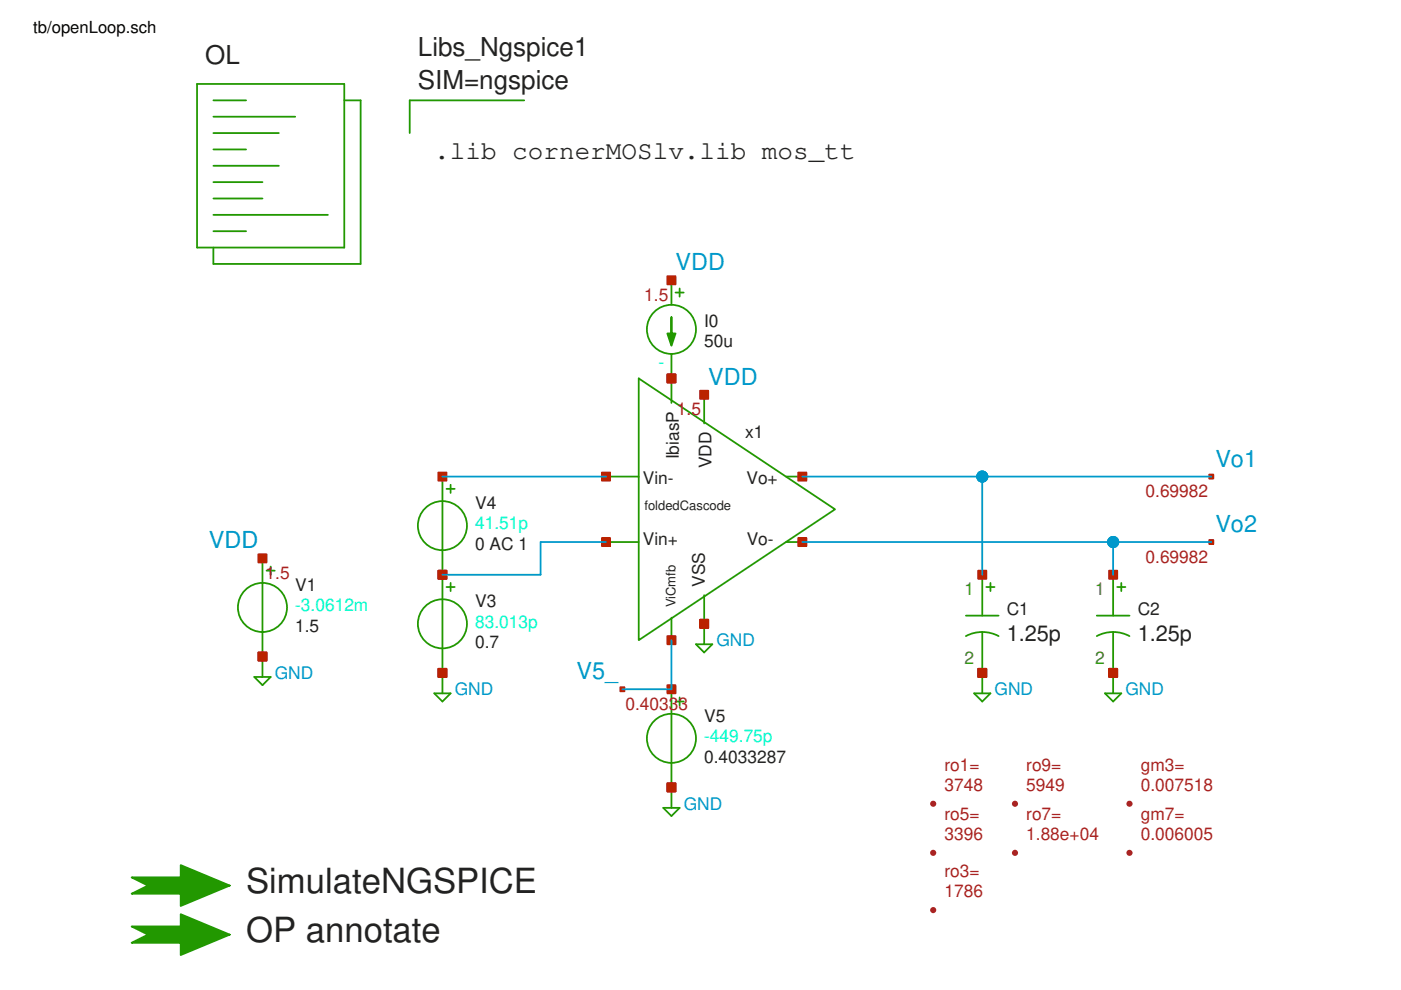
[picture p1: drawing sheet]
<svg xmlns="http://www.w3.org/2000/svg" width="297mm" height="210mm" viewBox="0 0 297 210" stroke-linecap="round" stroke-linejoin="round" font-family="sans-serif">
<path d="M27.9 186h10.4v-2.6l10.4 4.4-10.4 4.3v-2.6h-10.4l3.5-1.7z" fill="#229800"/>
<path d="M27.9 186h10.4v-2.6l10.4 4.4-10.4 4.3v-2.6h-10.4l3.5-1.7z" fill="none" stroke="#229800" stroke-width=".38"/>
<path d="M27.9 196.4h10.4v-2.6l10.4 4.4-10.4 4.3v-2.6h-10.4l3.5-1.7z" fill="#229800"/>
<g fill="none" stroke="#229800" stroke-width=".38">
<path d="M111.1 21.3h-24.2v6.9M142.4 59.4v5.2M142.4 75v10.4M143.2 62h1.8M144.1 61.2v1.7M135.4 80.2l41.6 27.8-41.6 27.7zM149.3 83.7v6.1M55.6 118.4v25.1M93.8 101v46M94.7 103.7h1.7M95.5 102.8v1.7M128.5 101h6.9"/>
<path d="M128.5 114.9h6.9M166.6 101h3.5M166.6 114.9h3.5M56.5 121h1.8M57.4 120.1v1.8M94.7 124.5h1.7M95.5 123.6v1.7M142.4 131v4.7M147.6 136.6h3.4l-1.7 1.7zM149.3 126.2v10.4M204.8 134.9a7.4 7.4 0 0 1 6.9 0M204.8 130.5h6.9"/>
<path d="M208.3 121.9v8.6M208.3 134v13M209.1 124.5h1.8M210 123.6v1.7M232.5 134.9a7.4 7.4 0 0 1 7 0M232.5 130.5h7M236 121.9v8.6M236 134v13M236.9 124.5h1.7M237.7 123.6v1.7M53.9 143.5h3.5l-1.8 1.8zM92.1 147h3.4l-1.7 1.7z"/>
<path d="M142.4 146.1v25.2M143.2 148.7h1.8M144.1 147.9v1.7M206.5 147h3.5l-1.7 1.7zM234.3 147h3.4l-1.7 1.7zM140.6 171.3h3.5l-1.7 1.7zM27.9 196.4h10.4v-2.6l10.4 4.4-10.4 4.3v-2.6h-10.4l3.5-1.7z"/>
<circle cx="93.8" cy="111.5" r="5.2"/>
<circle cx="55.7" cy="128.8" r="5.2"/>
<circle cx="93.8" cy="132.3" r="5.2"/>
<circle cx="142.4" cy="156.5" r="5.2"/>
</g>
<path d="M142.4 67.2v3.5h.8l-.8 2.6-.9-2.6h.9z" fill="#229800"/>
<g fill="none" stroke="#229800" stroke-width=".38">
<path d="M41.8 17.8h31.2v34.7h-31.2zM45.2 28.2h13.9M45.2 31.7h7M45.2 35.1h13.9M45.2 38.6h10.4M45.2 24.7h17.4M45.2 21.3h7M73 21.3h3.5v34.7h-31.3v-3.5M45.2 42.1h10.4M45.2 45.6h24.3M45.2 49h7M142.4 67.2v3.5h.8l-.8 2.6-.9-2.6h.9z"/>
<circle cx="142.4" cy="69.8" r="5.2"/>
</g>
<path d="M148.4 82.8h1.8v1.8h-1.8z" fill="none" stroke="#ba2200" stroke-width=".38"/>
<path d="M148.4 82.8h1.8v1.8h-1.8z" fill="#ba2200"/>
<path d="M148.4 131.4h1.8v1.7h-1.8z" fill="none" stroke="#ba2200" stroke-width=".38"/>
<path d="M148.4 131.4h1.8v1.7h-1.8z" fill="#ba2200"/>
<path d="M141.5 134.9h1.7v1.7h-1.7z" fill="none" stroke="#ba2200" stroke-width=".38"/>
<path d="M141.5 134.9h1.7v1.7h-1.7z" fill="#ba2200"/>
<path d="M141.5 79.4h1.7v1.7h-1.7z" fill="none" stroke="#ba2200" stroke-width=".38"/>
<path d="M141.5 79.4h1.7v1.7h-1.7z" fill="#ba2200"/>
<path d="M169.2 100.2h1.8v1.7h-1.8z" fill="none" stroke="#ba2200" stroke-width=".38"/>
<path d="M169.2 100.2h1.8v1.7h-1.8z" fill="#ba2200"/>
<path d="M169.2 114.1h1.8v1.7h-1.8z" fill="none" stroke="#ba2200" stroke-width=".38"/>
<path d="M169.2 114.1h1.8v1.7h-1.8z" fill="#ba2200"/>
<path d="M127.6 100.2h1.8v1.7h-1.8z" fill="none" stroke="#ba2200" stroke-width=".38"/>
<path d="M127.6 100.2h1.8v1.7h-1.8z" fill="#ba2200"/>
<path d="M127.6 114.1h1.8v1.7h-1.8z" fill="none" stroke="#ba2200" stroke-width=".38"/>
<path d="M127.6 114.1h1.8v1.7h-1.8z" fill="#ba2200"/>
<path d="M54.8 117.5h1.7v1.8h-1.7z" fill="none" stroke="#ba2200" stroke-width=".38"/>
<path d="M54.8 117.5h1.7v1.8h-1.7z" fill="#ba2200"/>
<path d="M54.8 138.3h1.7v1.8h-1.7z" fill="none" stroke="#ba2200" stroke-width=".38"/>
<path d="M54.8 138.3h1.7v1.8h-1.7z" fill="#ba2200"/>
<path d="M54.8 138.3h1.7v1.8h-1.7z" fill="none" stroke="#ba2200" stroke-width=".38"/>
<path d="M54.8 138.3h1.7v1.8h-1.7z" fill="#ba2200"/>
<path d="M55.2 118h.9v.8h-.9z" fill="none" stroke="#ba2200" stroke-width=".38"/>
<path d="M55.2 118h.9v.8h-.9z" fill="#ba2200"/>
<path d="M148.9 83.3h.8v.8h-.8z" fill="none" stroke="#ba2200" stroke-width=".38"/>
<path d="M148.9 83.3h.8v.8h-.8z" fill="#ba2200"/>
<path d="M148.4 131.4h1.8v1.7h-1.8z" fill="none" stroke="#ba2200" stroke-width=".38"/>
<path d="M148.4 131.4h1.8v1.7h-1.8z" fill="#ba2200"/>
<path d="M256.4 100.6h.9v.9h-.9z" fill="none" stroke="#ba2200" stroke-width=".38"/>
<path d="M256.4 100.6h.9v.9h-.9z" fill="#ba2200"/>
<path d="M256.4 114.5h.9v.9h-.9z" fill="none" stroke="#ba2200" stroke-width=".38"/>
<path d="M256.4 114.5h.9v.9h-.9z" fill="#ba2200"/>
<path d="M92.9 121h1.8v1.7h-1.8z" fill="none" stroke="#ba2200" stroke-width=".38"/>
<path d="M92.9 121h1.8v1.7h-1.8z" fill="#ba2200"/>
<path d="M92.9 141.8h1.8v1.7h-1.8z" fill="none" stroke="#ba2200" stroke-width=".38"/>
<path d="M92.9 141.8h1.8v1.7h-1.8z" fill="#ba2200"/>
<path d="M92.9 141.8h1.8v1.7h-1.8z" fill="none" stroke="#ba2200" stroke-width=".38"/>
<path d="M92.9 141.8h1.8v1.7h-1.8z" fill="#ba2200"/>
<path d="M92.9 100.2h1.8v1.7h-1.8z" fill="none" stroke="#ba2200" stroke-width=".38"/>
<path d="M92.9 100.2h1.8v1.7h-1.8z" fill="#ba2200"/>
<path d="M92.9 121h1.8v1.7h-1.8z" fill="none" stroke="#ba2200" stroke-width=".38"/>
<path d="M92.9 121h1.8v1.7h-1.8z" fill="#ba2200"/>
<path d="M207.4 121h1.7v1.7h-1.7z" fill="none" stroke="#ba2200" stroke-width=".38"/>
<path d="M207.4 121h1.7v1.7h-1.7z" fill="#ba2200"/>
<path d="M207.4 141.8h1.7v1.7h-1.7z" fill="none" stroke="#ba2200" stroke-width=".38"/>
<path d="M207.4 141.8h1.7v1.7h-1.7z" fill="#ba2200"/>
<path d="M235.1 121h1.8v1.7h-1.8z" fill="none" stroke="#ba2200" stroke-width=".38"/>
<path d="M235.1 121h1.8v1.7h-1.8z" fill="#ba2200"/>
<path d="M235.1 141.8h1.8v1.7h-1.8z" fill="none" stroke="#ba2200" stroke-width=".38"/>
<path d="M235.1 141.8h1.8v1.7h-1.8z" fill="#ba2200"/>
<path d="M207.4 141.8h1.7v1.7h-1.7z" fill="none" stroke="#ba2200" stroke-width=".38"/>
<path d="M207.4 141.8h1.7v1.7h-1.7z" fill="#ba2200"/>
<path d="M235.1 141.8h1.8v1.7h-1.8z" fill="none" stroke="#ba2200" stroke-width=".38"/>
<path d="M235.1 141.8h1.8v1.7h-1.8z" fill="#ba2200"/>
<path d="M141.5 145.3h1.7v1.7h-1.7z" fill="none" stroke="#ba2200" stroke-width=".38"/>
<path d="M141.5 145.3h1.7v1.7h-1.7z" fill="#ba2200"/>
<path d="M141.5 166.1h1.7v1.7h-1.7z" fill="none" stroke="#ba2200" stroke-width=".38"/>
<path d="M141.5 166.1h1.7v1.7h-1.7z" fill="#ba2200"/>
<path d="M141.5 166.1h1.7v1.7h-1.7z" fill="none" stroke="#ba2200" stroke-width=".38"/>
<path d="M141.5 166.1h1.7v1.7h-1.7z" fill="#ba2200"/>
<path d="M141.5 58.6h1.7v1.7h-1.7z" fill="none" stroke="#ba2200" stroke-width=".38"/>
<path d="M141.5 58.6h1.7v1.7h-1.7z" fill="#ba2200"/>
<path d="M141.5 79.4h1.7v1.7h-1.7z" fill="none" stroke="#ba2200" stroke-width=".38"/>
<path d="M141.5 79.4h1.7v1.7h-1.7z" fill="#ba2200"/>
<path d="M141.9 59h.9v.9h-.9z" fill="none" stroke="#ba2200" stroke-width=".38"/>
<path d="M141.9 59h.9v.9h-.9z" fill="#ba2200"/>
<path d="M131.5 145.7h.9v.9h-.9z" fill="none" stroke="#ba2200" stroke-width=".38"/>
<path d="M131.5 145.7h.9v.9h-.9z" fill="#ba2200"/>
<g fill="#a92222">
<path d="M197.4 170l.5-.2v.6v-.6a.65 .65 0 0 1 .6 .8 .65 .65 0 0 1-1 .4 .65 .65 0 0 1-.1-1z"/>
<path d="M197.4 180.4l.5-.2v.6v-.6a.65 .65 0 0 1 .6 .8 .65 .65 0 0 1-1 .4 .65 .65 0 0 1-.1-1z"/>
<path d="M197.4 192.5l.5-.2v.7v-.7a.65 .65 0 0 1 .6 .8 .65 .65 0 0 1-1 .4 .65 .65 0 0 1-.1-1z"/>
<path d="M214.7 180.4l.5-.2v.6v-.6a.65 .65 0 0 1 .6 .8 .65 .65 0 0 1-.9 .4 .65 .65 0 0 1-.2-1z"/>
<path d="M214.7 170l.5-.2v.6v-.6a.65 .65 0 0 1 .6 .8 .65 .65 0 0 1-.9 .4 .65 .65 0 0 1-.2-1z"/>
<path d="M239 170l.5-.2v.6v-.6a.65 .65 0 0 1 .6 .8 .65 .65 0 0 1-1 .4 .65 .65 0 0 1-.1-1z"/>
<path d="M239 180.4l.5-.2v.6v-.6a.65 .65 0 0 1 .6 .8 .65 .65 0 0 1-1 .4 .65 .65 0 0 1-.1-1z"/>
</g>
<path d="M93.8 101h34.7M128.5 114.9h-13.9v7h-20.8M170.1 114.9h86.7M170.1 101h86.7M208.3 101v20.9M236 114.9v7M142.4 135.7v10.4h-10.4" fill="none" stroke="#0098cb" stroke-width=".38"/>
<g fill="#0098cb">
<path d="M235.2 113.9a1.28 1.28 0 0 1 1.4-.1 1.28 1.28 0 0 1 .7 1.1h-1.3h1.3a1.28 1.28 0 0 1-1.9 1.2 1.28 1.28 0 0 1-.2-2.2z"/>
<path d="M207.2 100.3a1.28 1.28 0 0 1 1.5-.5 1.28 1.28 0 0 1 .8 1.2h-1.2h1.2a1.28 1.28 0 0 1-1.6 1.3 1.28 1.28 0 0 1-.7-2z"/>
</g>
<g font-size="7.4" fill="#222">
<text x="52.2" y="189.4">SimulateNGSPICE</text>
<text x="52.2" y="199.8">OP annotate</text>
</g>
<g font-size="5.5" fill="#222">
<text x="88.6" y="11.9">Libs_Ngspice1</text>
<text x="43.5" y="13.6">OL</text>
<text x="88.6" y="18.8">SIM=ngspice</text>
<text x="92.1" y="33.8">.lib cornerMOSlv.lib mos_tt</text>
</g>
<g font-size="5" fill="#0098cb">
<text x="143.2" y="57.3">VDD</text>
<text x="150.2" y="81.6">VDD</text>
<text x="257.7" y="98.9">Vo1</text>
<text x="257.7" y="112.8">Vo2</text>
<text x="44.3" y="116.3">VDD</text>
<text x="122.3" y="144">V5_</text>
</g>
<g font-size="4.6" fill="#222">
<text x="213.5" y="136">1.25p</text>
<text x="241.2" y="136">1.25p</text>
</g>
<g font-size="3.7" fill="#a92222">
<text x="136.6" y="63.8">1.5</text>
<text x="143.5" y="88.1">1.5</text>
<text x="242.9" y="105.4">0.69982</text>
<text x="242.9" y="119.3">0.69982</text>
<text x="56.3" y="122.7">1.5</text>
<text x="132.6" y="150.5">0.40333</text>
<text x="200.2" y="163.5">ro1=</text>
<text x="200.2" y="167.7">3748</text>
<text x="217.6" y="163.5">ro9=</text>
<text x="217.6" y="167.7">5949</text>
<text x="241.9" y="163.5">gm3=</text>
<text x="241.9" y="167.7">0.007518</text>
<text x="200.2" y="173.9">ro5=</text>
<text x="217.6" y="173.9">ro7=</text>
<text x="241.9" y="173.9">gm7=</text>
<text x="200.2" y="178.1">3396</text>
<text x="217.6" y="178.1">1.88e+04</text>
<text x="241.9" y="178.1">0.006005</text>
<text x="200.2" y="186">ro3=</text>
<text x="200.2" y="190.2">1786</text>
</g>
<g font-size="3.7" fill="#222">
<text x="149.3" y="69.3">I0</text>
<text x="149.3" y="73.6">50u</text>
<text x="158" y="92.9">x1</text>
<text x="143.9" y="97.4" transform="rotate(-90 143.9 97.4)">IbiasP</text>
<text x="150.9" y="99.3" transform="rotate(-90 150.9 99.3)">VDD</text>
<text x="100.7" y="107.9">V4</text>
<text x="136.3" y="102.6">Vin-</text>
<text x="158.3" y="102.6">Vo+</text>
<text x="100.7" y="116.6">0 AC 1</text>
<text x="136.3" y="115.6">Vin+</text>
<text x="158.3" y="115.6">Vo-</text>
<text x="62.6" y="125.3">V1</text>
<text x="149.4" y="124.5" transform="rotate(-90 149.4 124.5)">VSS</text>
<text x="100.7" y="128.7">V3</text>
<text x="213.5" y="130.5">C1</text>
<text x="241.2" y="130.5">C2</text>
<text x="62.6" y="133.9">1.5</text>
<text x="100.7" y="137.4">0.7</text>
<text x="149.3" y="153">V5</text>
<text x="149.3" y="161.7">0.4033287</text>
</g>
<g font-size="3.7" fill="#00fecb">
<text x="139.6" y="78">-</text>
<text x="100.7" y="112.3">41.51p</text>
<text x="62.6" y="129.6">-3.0612m</text>
<text x="100.7" y="133.1">83.013p</text>
<text x="149.3" y="157.3">-449.75p</text>
</g>
<g font-size="3.7" fill="#660">
<text x="204.5" y="126.1">1</text>
<text x="232.2" y="126.1">1</text>
<text x="204.5" y="140.9">2</text>
<text x="232.2" y="140.9">2</text>
</g>
<g font-size="3.7" fill="#0098cb">
<text x="151.9" y="137">GND</text>
<text x="58.3" y="143.9">GND</text>
<text x="96.4" y="147.4">GND</text>
<text x="210.9" y="147.4">GND</text>
<text x="238.6" y="147.4">GND</text>
<text x="145" y="171.7">GND</text>
</g>
<text font-size="3.5" x="7.1" y="7.1">tb/openLoop.sch</text>
<g font-size="2.8" fill="#222">
<text x="136.6" y="108.1">foldedCascode</text>
<text x="143.2" y="128.8" transform="rotate(-90 143.2 128.8)">ViCmfb</text>
</g>
</svg>
